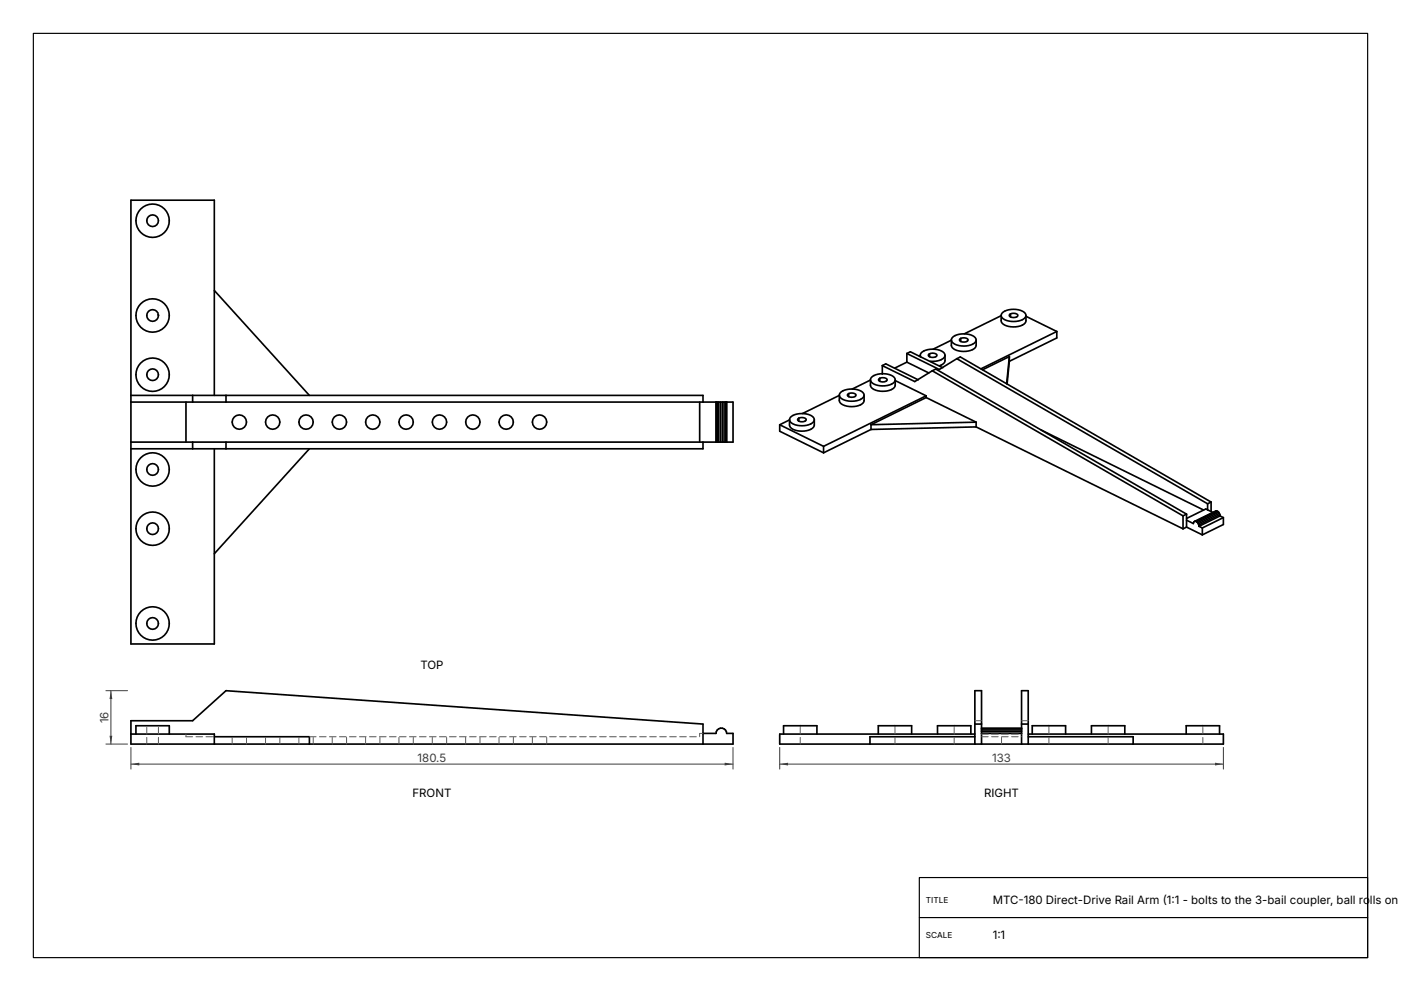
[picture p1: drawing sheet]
<svg xmlns="http://www.w3.org/2000/svg" width="420mm" height="297mm" viewBox="0 0 420 297" stroke-linecap="round" stroke-linejoin="round" font-family="sans-serif">
<g fill="none" stroke="#000" stroke-width=".5">
<path d="M47.4 93.9l.1 .6M64.3 87.1l28.5 31.4M300.1 94.6l-11 5.5M300.1 94.5v1.6a3.3 3.3 0 0 0 3.8 1.9 3.3 3.3 0 0 0 3.7-1.9v-1.6M300.4 93.8a5.8 5.8 0 0 1 6.9 0 1.26 1.26 0 0 1-.8 2 6 6 0 0 1-6.1-.6 1.01 1.01 0 0 1 0-1.4zM302.6 94.3l1.3-.4a.9 .9 0 0 1 1.2 .9l-1.2 .4a.9 .9 0 0 1-1.3-.9zM302.9 94.1v.9M307.6 94.8l9.2 4.5M316.8 99.3v2l-14.2 7M316.8 99.3l-22.7 11.2M39.2 118.5h171.5v2M57.8 118.5v2"/>
<path d="M64.3 118.5v-58.5h-25.1v133h25.1v-58.5M67.7 118.5v2M251.6 118.5l-11 5.4M251.6 118.4v1.6a3.3 3.3 0 0 0 3.7 1.9 3.3 3.3 0 0 0 3.7-1.9v-1.6M251.9 117.7a5.8 5.8 0 0 1 6.9 0 1.26 1.26 0 0 1-.8 2 6 6 0 0 1-6.1-.6 1.01 1.01 0 0 1 0-1.4zM254.1 118.2l1.2-.4a.9 .9 0 0 1 1.2 .9l-1.2 .4a.9 .9 0 0 1-1.2-.9zM254.4 118v.9M260.9 113.9l-5.4 2.7M260.9 113.8v1.6a3.3 3.3 0 0 0 3.8 1.9 3.3 3.3 0 0 0 3.7-1.9v-1.6M261.2 113.1a5.8 5.8 0 0 1 6.9 0 1.26 1.26 0 0 1-.8 2 6 6 0 0 1-6.1-.6 1.01 1.01 0 0 1 0-1.4zM263.5 113.6l1.2-.4a.9 .9 0 0 1 1.2 .9l-1.2 .4a.9 .9 0 0 1-1.2-.9zM263.7 113.4v.9"/>
<path d="M264.5 109.6v2.6M264.5 109.6l1.1-.5 9.7 4.7M264.5 109.6l9.7 4.8 5.3-3.3M268.4 114.1l9.2 4.5M271.9 108.5l-3.7 1.8M271.9 105.9l1-.5 9.7 4.8M271.9 105.9v2.6M271.9 108.5l6.5 3.3M271.9 105.9l9.7 4.8 5.2-3.2M275.9 106.5v.4M275.9 106.6l-.4 .1M276 107l-.1-.2a1.66 1.66 0 0 1 1.6-1.8 5.2 5.2 0 0 1 5.7 1.1 1.66 1.66 0 0 1-1.5 1.9l-2.8 .3"/>
<path d="M277.6 118.6l-30.7 15.2M277.6 119.1l-16.5 8.2M277.6 118.6v.5M277.6 119.1l15 7.4M278.4 106.2l1.2-.4a.9 .9 0 0 1 1.2 .9l-1.2 .4a.9 .9 0 0 1-1.2-.9zM278.7 106v.9M279.5 111.1l1-.5 75.2 43.5M279.5 111.1l75.2 43.5M283.3 106.5v1.6a1.86 1.86 0 0 1-1.6 1.5M285.2 101.9v1.6a3.3 3.3 0 0 0 3.7 1.8 3.3 3.3 0 0 0 3.7-1.8v-1.6M285.2 102l-5.5 2.7M285.5 101.2a5.8 5.8 0 0 1 6.9 0 1.26 1.26 0 0 1-.9 2 6 6 0 0 1-6-.6 1.01 1.01 0 0 1 0-1.4z"/>
<path d="M286.8 107.5l1.1-.5 75.2 43.5M286.8 107.5l75.2 43.5M287.7 101.6l1.2-.4a.9 .9 0 0 1 1.2 .9l-1.2 .4a.9 .9 0 0 1-1.2-.9zM288 101.4v.9M302.6 106.9l-8.1 3.9M302.6 108.3l-.7 6.8M302.6 106.9v1.4M302.6 106.9l-.8 8.1M39.2 120.5h180.6v12h-180.6M55.7 120.5v12M57.8 132.5v2M67.7 132.5v2"/>
<path d="M92.8 134.5l-28.5 31.4M209.8 120.5v12M210.7 132.5v2h-171.5M214.7 120.5v12M215 120.5v12M215.5 120.5v12M216 120.5v12M216.5 120.5v12M217 120.5v12M217.5 120.5v12M217.8 120.5v12M233.8 127.3v1.9l13.1 6.5"/>
<path d="M233.8 127.3l13.1 6.5M236.7 125.8v1.6a3.3 3.3 0 0 0 3.7 1.8 3.3 3.3 0 0 0 3.7-1.8v-1.6M236.7 125.9l-2.9 1.4M237 125.1a5.8 5.8 0 0 1 6.8 0 1.26 1.26 0 0 1-.8 2 6 6 0 0 1-6-.6 1.01 1.01 0 0 1 0-1.4zM239.2 125.5l1.2-.4a.9 .9 0 0 1 1.2 .9l-1.2 .4a.9 .9 0 0 1-1.2-.9zM239.5 125.3v.9M246.9 133.8v1.9M261.1 128.7l-14.2 7M261.1 127.3v1.4M292.6 127.9l-31.5 .8M292.6 126.5l-31.5 .8M292.6 126.5v1.4"/>
<path d="M292.6 127.9l62.1 30.6M312.1 128.9l48.7 24M354.7 154.6v3.9M355.7 158l-1 .5M355.7 154.1l-1 .5M355.7 154.1v3.9M355.7 158l4.7 2.3M355.7 155.9l2.1 1 .4-.7M358.2 156.2h.3M358.5 156.2l.2 .2M358.7 156.4l.3 .2M359 156.6l.2 .4"/>
<path d="M359.2 157l.2 .4M359.4 157.4v.3M359.4 157.7l1 .5M360.4 158.2v2.1M362 151v1.8M363.1 150.5l-1.1 .5M363.1 150.5v2.8M364.1 153.8l-2.6-1.3-5.8 2.9M364.8 153.1l-6.6 3.1M364.8 153.1l-6.3 3.1M364.8 153.1l.3 .2M365.1 153.3l-6.4 3.1"/>
<path d="M365.1 153.3l.2 .2M365.3 153.5l-6.3 3.1M365.3 153.5l.3 .4M365.6 153.9l-6.4 3.1M365.6 153.9l.1 .4M365.7 154.3l-6.3 3.1M365.7 154.3l.1 .3M365.8 154.6l1 .5M365.8 154.6l-6.4 3.1M366.8 155.1v2.1l-6.4 3.1M366.8 155.1l-6.4 3.1M210.7 219.8h4a1.6 1.6 0 0 1 1.6-1.6 1.6 1.6 0 0 1 1.5 1.6h2v3.2h-180.6v-7h18.6l9.9-9 143 10v6"/>
<path d="M292.2 217h2M294.2 219.8h12M294.2 218.2h12M294.2 219.3h12M294.2 218.8h12M294.2 218.4h12M306.2 217h2.1M39.2 220h25.1v3M40.7 220v-2.5h10v2.5M64.3 220.8h28.5v2.2M234.9 220v-2.5h10v2.5M263.3 220v-2.5h10v2.5"/>
<path d="M281.1 220v-2.5h9.9v2.5M292.2 220h-58.4v3h133v-3h-58.5M292.2 220.8h-31.4v2.2M292.2 223v-16h2v16M306.2 223v-16h2.1v16M308.3 220.8h31.4v2.2M309.4 220l.1-2.5h9.9l.1 2.5M327.2 220v-2.5h10v2.5M355.6 220v-2.5h10v2.5"/>
<circle cx="45.7" cy="66.2" r="1.75"/>
<circle cx="45.8" cy="66.2" r="5"/>
<circle cx="45.8" cy="94.6" r="5"/>
<circle cx="45.8" cy="94.6" r="1.75"/>
<circle cx="45.8" cy="112.3" r="5"/>
<circle cx="45.8" cy="112.3" r="1.75"/>
<circle cx="71.7" cy="126.5" r="2.15"/>
<circle cx="81.7" cy="126.5" r="2.15"/>
<circle cx="91.8" cy="126.5" r="2.15"/>
<circle cx="101.8" cy="126.5" r="2.15"/>
<circle cx="111.7" cy="126.5" r="2.15"/>
<circle cx="121.7" cy="126.5" r="2.15"/>
<circle cx="131.8" cy="126.5" r="2.15"/>
<circle cx="141.8" cy="126.5" r="2.15"/>
<circle cx="151.8" cy="126.5" r="2.15"/>
<circle cx="161.8" cy="126.5" r="2.15"/>
<circle cx="45.7" cy="140.7" r="1.75"/>
<circle cx="45.8" cy="158.4" r="5"/>
<circle cx="45.8" cy="140.7" r="5"/>
<circle cx="45.8" cy="158.5" r="1.75"/>
<circle cx="45.7" cy="186.9" r="5"/>
<circle cx="45.8" cy="186.9" r="1.75"/>
</g>
<g fill="none" stroke="#5a5a5a" stroke-width=".3" stroke-dasharray="2 1">
<path d="M47.4 94v-.1M209.8 219.8h.9M292.2 216h2M306.2 216h2.1M44 223v-5.5M47.5 223v-5.5M55.7 220.8v-.8M55.7 220.8h8.5M69.6 223v-2.2M73.9 223v-2.2M79.6 223v-2.2M83.9 223v-2.2"/>
<path d="M89.6 223v-2.2M92.8 220.8h117M93.9 223v-2.2M99.6 223v-2.2M103.9 223v-2.2M109.6 223v-2.2M113.9 223v-2.2M119.6 223v-2.2M123.9 223v-2.2M129.6 223v-2.2M133.9 223v-2.2M139.6 223v-2.2"/>
<path d="M143.9 223v-2.2M149.6 223v-2.2M153.9 223v-2.2M159.6 223v-2.2M163.9 223v-2.2M209.8 220.8v-1M239.9 223v-5.5M268.3 223v-5.5M286.1 223v-5.5M294.2 220.8h12M294.2 220h12M300.2 223v-2.2"/>
<path d="M314.4 223v-5.5M332.2 223v-5.5M360.6 223v-5.5"/>
</g>
<path d="M39.2 224v6.5M39.2 229h180.6M219.8 224v6.5" fill="none" stroke="#3c3c3c" stroke-width=".3"/>
<g fill="#3c3c3c">
<path d="M39.2 229l2.6-.4v.8z"/>
<path d="M217.3 228.6l2.5 .4-2.5 .4z"/>
</g>
<path d="M31.7 207h6.5M33.2 207v16M31.7 223h6.5" fill="none" stroke="#3c3c3c" stroke-width=".3"/>
<g fill="#3c3c3c">
<path d="M32.8 220.5h.9l-.5 2.5z"/>
<path d="M33.2 207l.5 2.5h-.9z"/>
</g>
<path d="M233.8 224v6.5M233.8 229h133M366.8 224v6.5" fill="none" stroke="#3c3c3c" stroke-width=".3"/>
<g fill="#3c3c3c">
<path d="M233.8 229l2.5-.4v.8z"/>
<path d="M364.2 228.6l2.6 .4-2.6 .4z"/>
</g>
<path d="M10 10h400v277h-400zM275.6 263h134.4v24h-134.4zM275.6 275h134.4" fill="none" stroke="#000" stroke-width=".35"/>
<g font-size="3.4">
<text x="126" y="200.5">TOP</text>
<text x="123.7" y="239">FRONT</text>
<text x="295" y="239">RIGHT</text>
<text x="297.6" y="271">MTC-180 Direct-Drive Rail Arm (1:1 - bolts to the 3-bail coupler, ball rolls on t</text>
<text x="297.6" y="281.5">1:1</text>
</g>
<g font-size="3.4" fill="#3c3c3c">
<text x="32.5" y="216.8" transform="rotate(-90 32.5 216.8)">16</text>
<text x="125.2" y="228.3">180.5</text>
<text x="297.4" y="228.3">133</text>
</g>
<g font-size="2.5">
<text x="277.6" y="270.7">TITLE</text>
<text x="277.6" y="281.2">SCALE</text>
</g>
</svg>
